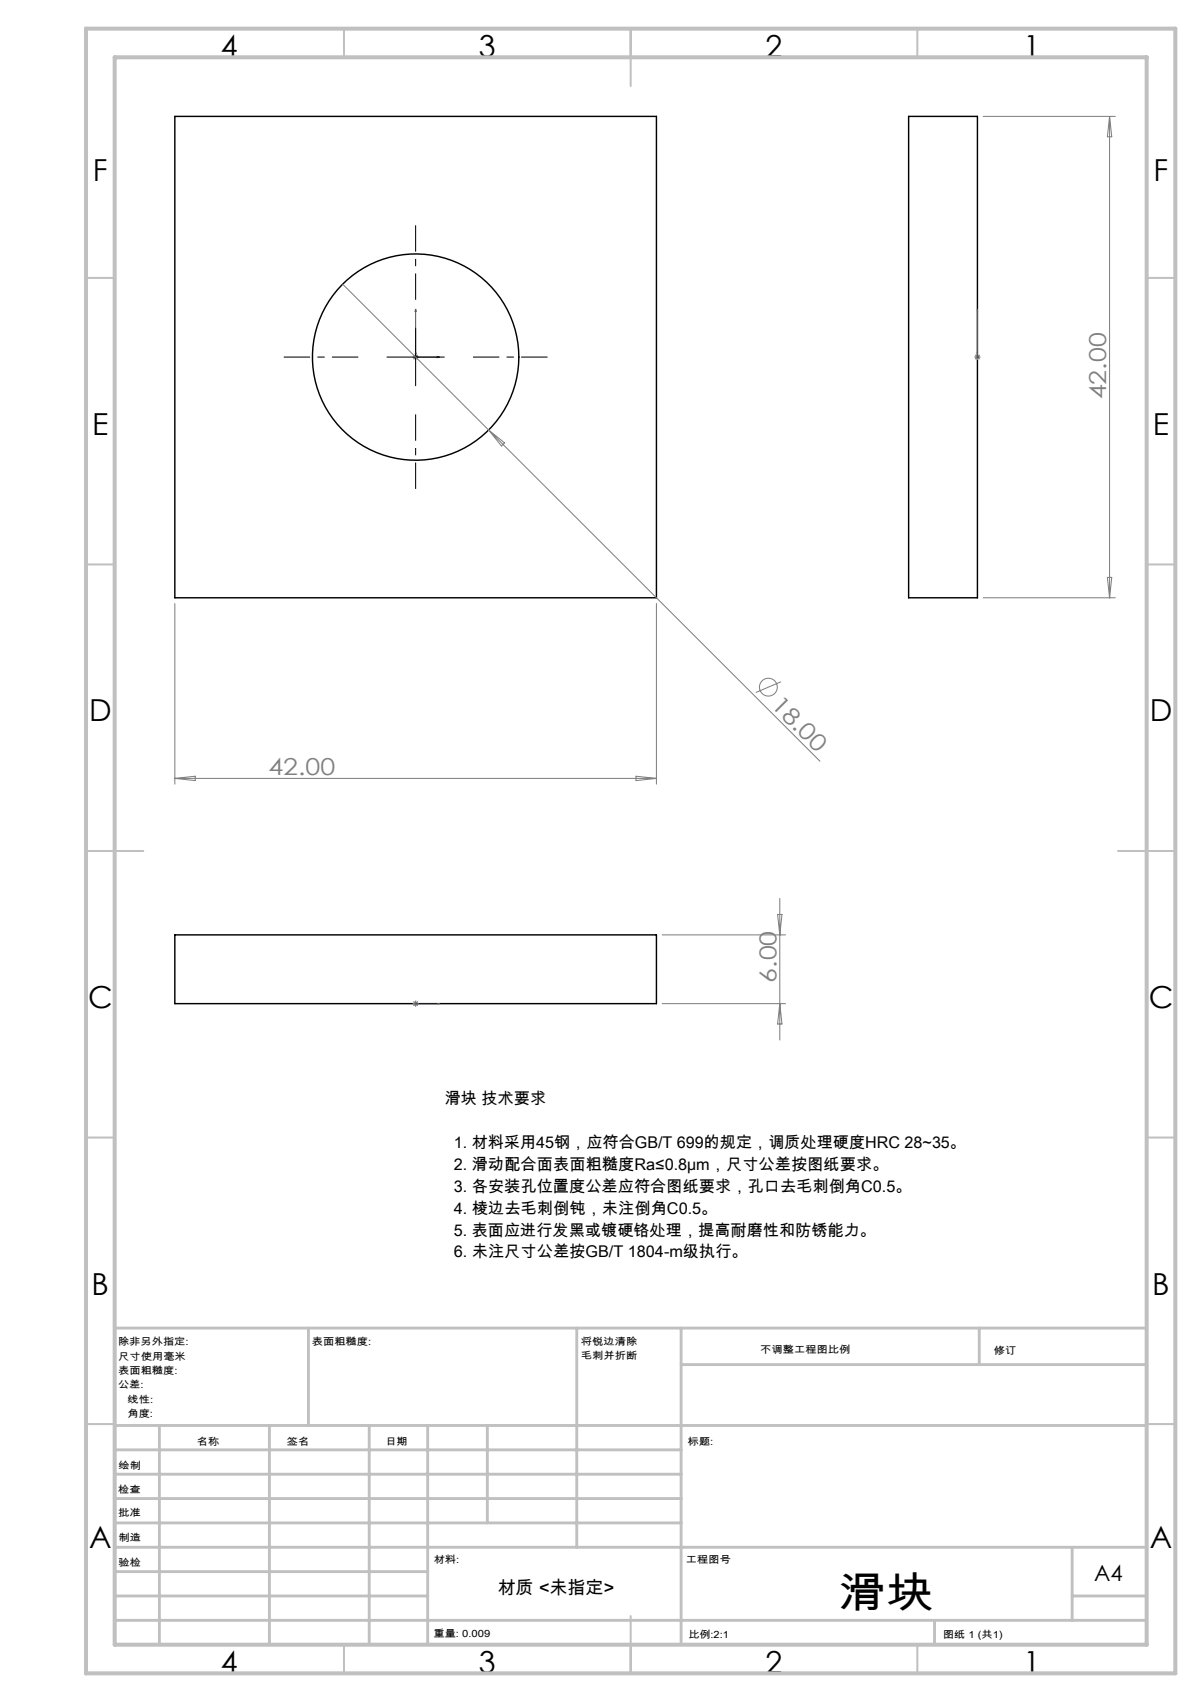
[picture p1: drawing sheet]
<svg xmlns="http://www.w3.org/2000/svg" width="210mm" height="297mm" viewBox="0 0 210 297" stroke-linecap="round" stroke-linejoin="round" font-family="sans-serif">
<g fill="none" stroke="#000" stroke-width=".25">
<path d="M30.5 20.3h84v84h-84zM158.5 20.3h12v84h-12zM30.5 163.1h84v12h-84z"/>
<circle cx="72.5" cy="62.3" r="18"/>
</g>
<g fill="none" stroke="#808080" stroke-width=".18">
<path d="M171.5 20.3h23M193.5 20.3v84M193.5 20.3l.4 3.6h-.8zM59.8 49.6l25.4 25.4M72 62.3h1M72.5 61.8v1M72.8 62l-.7 .7M85.2 75l57.8 57.8M85.2 75l2.8 2.3-.5 .5zM170 62.3h1M170.1 62l.7 .7M170.5 61.8v1"/>
<path d="M170.8 62l-.7 .7M30.5 105.3v31.5M114.5 105.3v31.5M136.2 119l-4.4 1.9M171.5 104.3h23M193.1 100.8h.8l-.4 3.5zM30.5 135.8h84M30.5 135.8l3.5-.3v.7zM110.9 135.5l3.6 .3-3.6 .4zM135.6 159.6h.8l-.4 3.5zM136 156.8v24.7M72 175.1h1"/>
<path d="M72.1 174.8l.7 .7M72.5 174.6v1M72.8 174.8l-.7 .7M115.5 175.1h21.5M115.5 163.1h21.5M136 175.1l.4 3.6h-.8z"/>
<circle cx="134" cy="119.9" r="1.56"/>
</g>
<g fill="none" stroke="#00f" stroke-width=".18">
<path d="M72.5 53.9l.1 .4h-.2zM72.5 53.9v8.4h4.2M170.5 53.9v.4zM170.5 53.9v8.4M72.5 61.5v.2h-.1zM72.7 62.3h.2l-.2 .1zM76.3 62.2l.4 .1-.4 .1zM170.5 62.3v.1zM170.5 61.5v.2zM170.5 62.2v.2zM170.5 62.3h.1M72.4 175.1h.2z"/>
<path d="M72.4 175.1h.1zM72.5 175.1h.1M72.5 175.1h4.2M72.7 175.1h.2zM76.3 175.1h.4z"/>
</g>
<path d="M72.5 52.3v-13M62.5 62.3h-13M72.5 72.3v13M82.5 62.3h13" fill="none" stroke="#000" stroke-width=".18" stroke-dasharray="15.2 1.3 1.3 1.3" stroke-dashoffset="10.6" stroke-linecap="butt"/>
<g fill="none" stroke="#c0c0c0" stroke-width=".35">
<path d="M60 5v5M110 5v10M160 5v5M15 48.5h5M200 48.5h5M15 98.5h5M200 98.5h5M15 148.5h10M195 148.5h10M15 198.5h5M200 198.5h5M15 248.5h5"/>
<path d="M200 248.5h5M60 287v5M110 282v10M160 287v5"/>
</g>
<g fill="none" stroke="#c0c0c0" stroke-width=".5">
<path d="M53.8 231.8v17M100.6 231.8v38.2M118.8 231.8v55.2M118.8 238.1h81.2M170.8 231.8v6.3M200 231.8h-180v55.2M20 248.8h180M20 257.3h98.8M20 253h98.8M27.8 248.8v38.2M47 248.8v38.2M64.4 248.8v38.2"/>
<path d="M74.6 248.8v38.2M85 248.8v17M20 265.8h98.8M20 261.5h98.8M20 278.5h54.6M20 274.3h54.6M20 270h180M187 278.5h13M187 270v12.8M20 282.8h180M163 282.8v4.2"/>
</g>
<path d="M15 5h190v287h-190zM20 10h180v277h-180z" fill="none" stroke="#c0c0c0" stroke-width=".7"/>
<path d="M72.5 57.3v10M67.5 62.3h10" fill="none" stroke="#000" stroke-width=".18"/>
<g fill="#00f">
<path d="M76.3 62.2l.4 .1-.4 .1zM72.5 53.9l.1 .4h-.2z"/>
<path d="M170.5 62.3v.1zM170.5 61.5v.2z"/>
<path d="M72.7 175.1h.2zM72.4 175.1h.1zM170.5 62.2v.2zM170.5 53.9v.4z"/>
<path d="M72.7 62.3h.2l-.2 .1zM72.5 61.5v.2h-.1zM76.3 175.1h.4zM72.4 175.1h.2z"/>
</g>
<text font-size="7.4" x="146.2" y="280.5">滑块</text>
<g font-size="5.3">
<text x="38.5" y="9.9">4</text>
<text x="83.5" y="9.9">3</text>
<text x="133.5" y="9.9">2</text>
<text x="178.5" y="9.9">1</text>
<text x="16.2" y="31.6">F</text>
<text x="201.2" y="31.6">F</text>
<text x="16.1" y="75.9">E</text>
<text x="201.1" y="75.9">E</text>
<text x="15.5" y="125.9">D</text>
<text x="200.5" y="125.9">D</text>
<text x="15.4" y="175.9">C</text>
<text x="200.4" y="175.9">C</text>
<text x="16" y="225.9">B</text>
<text x="201" y="225.9">B</text>
<text x="15.5" y="270.1">A</text>
<text x="200.5" y="270.1">A</text>
<text x="38.5" y="291.9">4</text>
<text x="83.5" y="291.9">3</text>
<text x="133.5" y="291.9">2</text>
<text x="178.5" y="291.9">1</text>
</g>
<g font-size="4.1" fill="#808080">
<text x="193" y="69.7" transform="rotate(-90 193 69.7)">42.00</text>
<text x="134.3" y="123.2" transform="rotate(45 134.3 123.2)">18.00</text>
<text x="46.8" y="135.3">42.00</text>
<text x="135.4" y="171.5" transform="rotate(-90 135.4 171.5)">6.00</text>
</g>
<text font-size="3.9" x="190.9" y="275.8">A4</text>
<text font-size="3.2" x="86.8" y="278.1">材质 &lt;未指定&gt;</text>
<g font-size="2.8">
<text x="77.6" y="192.7">滑块 技术要求</text>
<text x="79.1" y="200.3">1. 材料采用45钢，应符合GB/T 699的规定，调质处理硬度HRC 28~35。</text>
<text x="79.2" y="208">3. 各安装孔位置度公差应符合图纸要求，孔口去毛刺倒角C0.5。</text>
<text x="79.2" y="204.1">2. 滑动配合面表面粗糙度Ra≤0.8μm，尺寸公差按图纸要求。</text>
<text x="79.1" y="215.6">5. 表面应进行发黑或镀硬铬处理，提高耐磨性和防锈能力。</text>
<text x="79.2" y="211.8">4. 棱边去毛刺倒钝，未注倒角C0.5。</text>
<text x="79.2" y="219.4">6. 未注尺寸公差按GB/T 1804-m级执行。</text>
</g>
<g font-size="1.7">
<text x="20.6" y="234.8">除非另外指定:</text>
<text x="20.6" y="237.3">尺寸使用毫米</text>
<text x="20.6" y="239.8">表面粗糙度:</text>
<text x="54.4" y="234.8">表面粗糙度:</text>
<text x="101.3" y="234.7">将锐边清除</text>
<text x="101.3" y="237.2">毛刺并折断</text>
<text x="132.6" y="236.2">不调整工程图比例</text>
<text x="173.3" y="236.4">修订</text>
<text x="20.6" y="242.3">公差:</text>
<text x="22.2" y="244.8">线性:</text>
<text x="22.2" y="247.3">角度:</text>
<text x="20.7" y="256.3">绘制</text>
<text x="34.3" y="252.2">名称</text>
<text x="50" y="252.1">签名</text>
<text x="67.2" y="252.1">日期</text>
<text x="120" y="252.1">标题:</text>
<text x="20.6" y="260.5">检查</text>
<text x="20.6" y="264.5">批准</text>
<text x="20.7" y="269">制造</text>
<text x="20.7" y="273.3">验检</text>
<text x="75.6" y="272.7">材料:</text>
<text x="119.6" y="272.7">工程图号</text>
<text x="75.6" y="285.7">重量: 0.009</text>
<text x="120.1" y="285.8">比例:2:1</text>
<text x="164.5" y="285.8">图纸 1 (共1)</text>
</g>
</svg>
